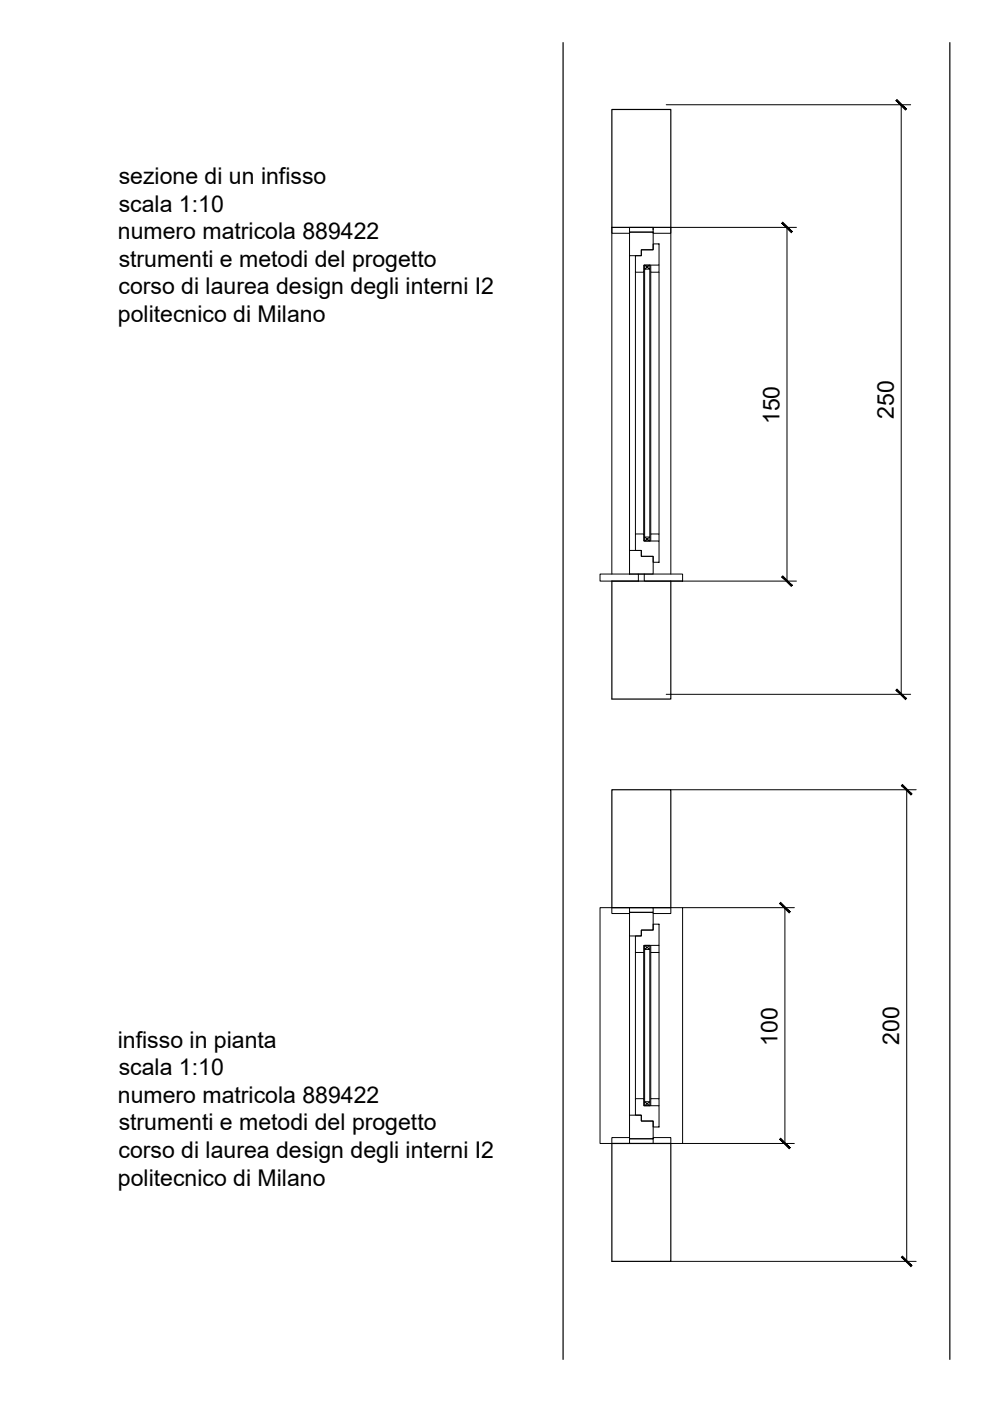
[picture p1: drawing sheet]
<svg xmlns="http://www.w3.org/2000/svg" width="420mm" height="594mm" viewBox="0 0 420 594" stroke-linecap="round" stroke-linejoin="round" font-family="sans-serif">
<!-- layer: 0 -->
<path d="M238.7 18.1v558.3M402.7 18.1v558.3M259.4 46.4h25v50h-25zM259.4 246.4h25v50h-25zM259.4 334.9h25v50h-25zM259.4 484.9h25v50h-25z" fill="none" stroke="#000" stroke-width=".51"/>
<!-- layer: proiezioni -->
<path d="M259.4 96.4v147M284.4 96.4v147M266.9 108.4v125M269.4 115.4v111M279.4 115.4v111M273.3 229.4v-1.7h2.2v1.7M270.7 243.4h2.4M266.9 384.9h-12.5v100h12.5M266.9 396.9v76M276.9 384.9h12.5v100h-12.5M269.4 403.9v62M279.4 403.9v62" fill="none" stroke="#000" stroke-width=".42"/>
<!-- layer: lastra sez -->
<g fill="none" stroke="#000" stroke-width=".42">
<path d="M266.9 98.4h10v7.5h-5v2.5h-5zM271.9 105.9h5v-2.5h2.5v9h-6.5v3h-3.5v-7h2.5zM275.9 112.4v3h3.5v-3M266.9 233.4h5v2.5h5v7.5h-10zM269.4 226.4h3.5v3h6.5v9h-2.5v-2.5h-5v-2.5h-2.5zM275.9 229.4v-3h3.5v3M254.4 243.4h16.3v3h-16.3zM273.1 243.4h16.3v3h-16.3zM266.9 386.9h10v7.5h-5v2.5h-5zM271.9 394.4h5v-2.5h2.5v9h-6.5v3h-3.5v-7h2.5zM275.9 400.9v3h3.5v-3M266.9 472.9h5v2.5h5v7.5h-10z"/>
<path d="M269.4 465.9h3.5v3h6.5v9h-2.5v-2.5h-5v-2.5h-2.5zM275.9 468.9v-3h3.5v3"/>
</g>
<!-- layer: linee sez controt -->
<g fill="none" stroke="#000" stroke-width=".42">
<path d="M259.4 96.4v2.5h7.5M266.9 96.4h10v2h-10zM276.9 96.4v1M284.4 96.4v2.5h-7.5M272.9 115.4v111M273.3 112.4h2.2l-2.2 1.7h2.2l-2.2-1.7v115.3l2.2 1.7h-2.2l2.2-1.7v-115.3M275.9 115.4v111M259.4 384.9v2.5h7.5M266.9 384.9h10v2h-10zM284.4 384.9v2.5h-7.5M272.9 403.9v62M273.3 400.9h2.2l-2.2 1.7h2.2l-2.2-1.7v66.3l2.2 1.7h-2.2l2.2-1.7v-66.3"/>
<path d="M275.9 403.9v62M273.3 468.9v-1.7h2.2v1.7M266.9 482.9h10v2h-10zM266.9 482.4h-7.5v2.5M276.9 482.4h7.5v2.5"/>
</g>
<!-- layer: quote -->
<path d="M282.5 44.4h103.6M382.1 44.4v250M284.5 96.4h53.2M333.7 96.4v150M284.5 246.4h53.2M282.5 294.4h103.6M284.5 334.9h103.9M384.4 334.9v200M289.5 384.9h47.3M332.8 384.9v100M289.5 484.9h47.3M284.5 534.9h103.9" fill="none" stroke="#000" stroke-width=".42"/>
<!-- layer: 0 -->
<g fill="#000" stroke="#000" stroke-width=".42">
<path d="M379.9 42.6l4 4 .4-.4zM379.9 42.6l.4-.4 4 4z"/>
<path d="M331.5 94.6l4 4 .4-.4zM331.5 94.6l.4-.4 4 4z"/>
<path d="M331.9 244.2l-.4 .4 4.4 3.6zM331.5 244.6l4.4 3.6-.4 .4z"/>
<path d="M380.3 292.2l-.4 .4 4.4 3.6zM379.9 292.6l4.4 3.6-.4 .4z"/>
<path d="M382.2 333.1l4 4 .4-.4zM382.2 333.1l.4-.4 4 4z"/>
<path d="M330.6 383.1l4 4 .4-.4zM331 382.7l4 4-4.4-3.6z"/>
<path d="M331 482.7l-.4 .4 4.4 3.6zM330.6 483.1l4.4 3.6-.4 .4z"/>
<path d="M382.6 532.7l-.4 .4 4.4 3.6zM382.2 533.1l4.4 3.6-.4 .4z"/>
</g>
<g font-size="9.8">
<text x="50.3" y="78.1">sezione di un infisso</text>
<text x="50.3" y="89.8">scala 1:10</text>
<text x="50" y="101.5">numero matricola 889422</text>
<text x="50.3" y="113.2">strumenti e metodi del progetto</text>
<text x="50.2" y="124.9">corso di laurea design degli interni I2</text>
<text x="50" y="136.6">politecnico di Milano</text>
<text x="330.5" y="179.9" transform="rotate(-90 330.5 179.9)">150</text>
<text x="379" y="177.5" transform="rotate(-90 379 177.5)">250</text>
<text x="329.6" y="443.3" transform="rotate(-90 329.6 443.3)">100</text>
<text x="381.3" y="442.9" transform="rotate(-90 381.3 442.9)">200</text>
<text x="50" y="444.3">infisso in pianta</text>
<text x="50.3" y="456">scala 1:10</text>
<text x="50" y="467.7">numero matricola 889422</text>
<text x="50.3" y="479.4">strumenti e metodi del progetto</text>
<text x="50.2" y="491.1">corso di laurea design degli interni I2</text>
<text x="50" y="502.7">politecnico di Milano</text>
</g>
</svg>
